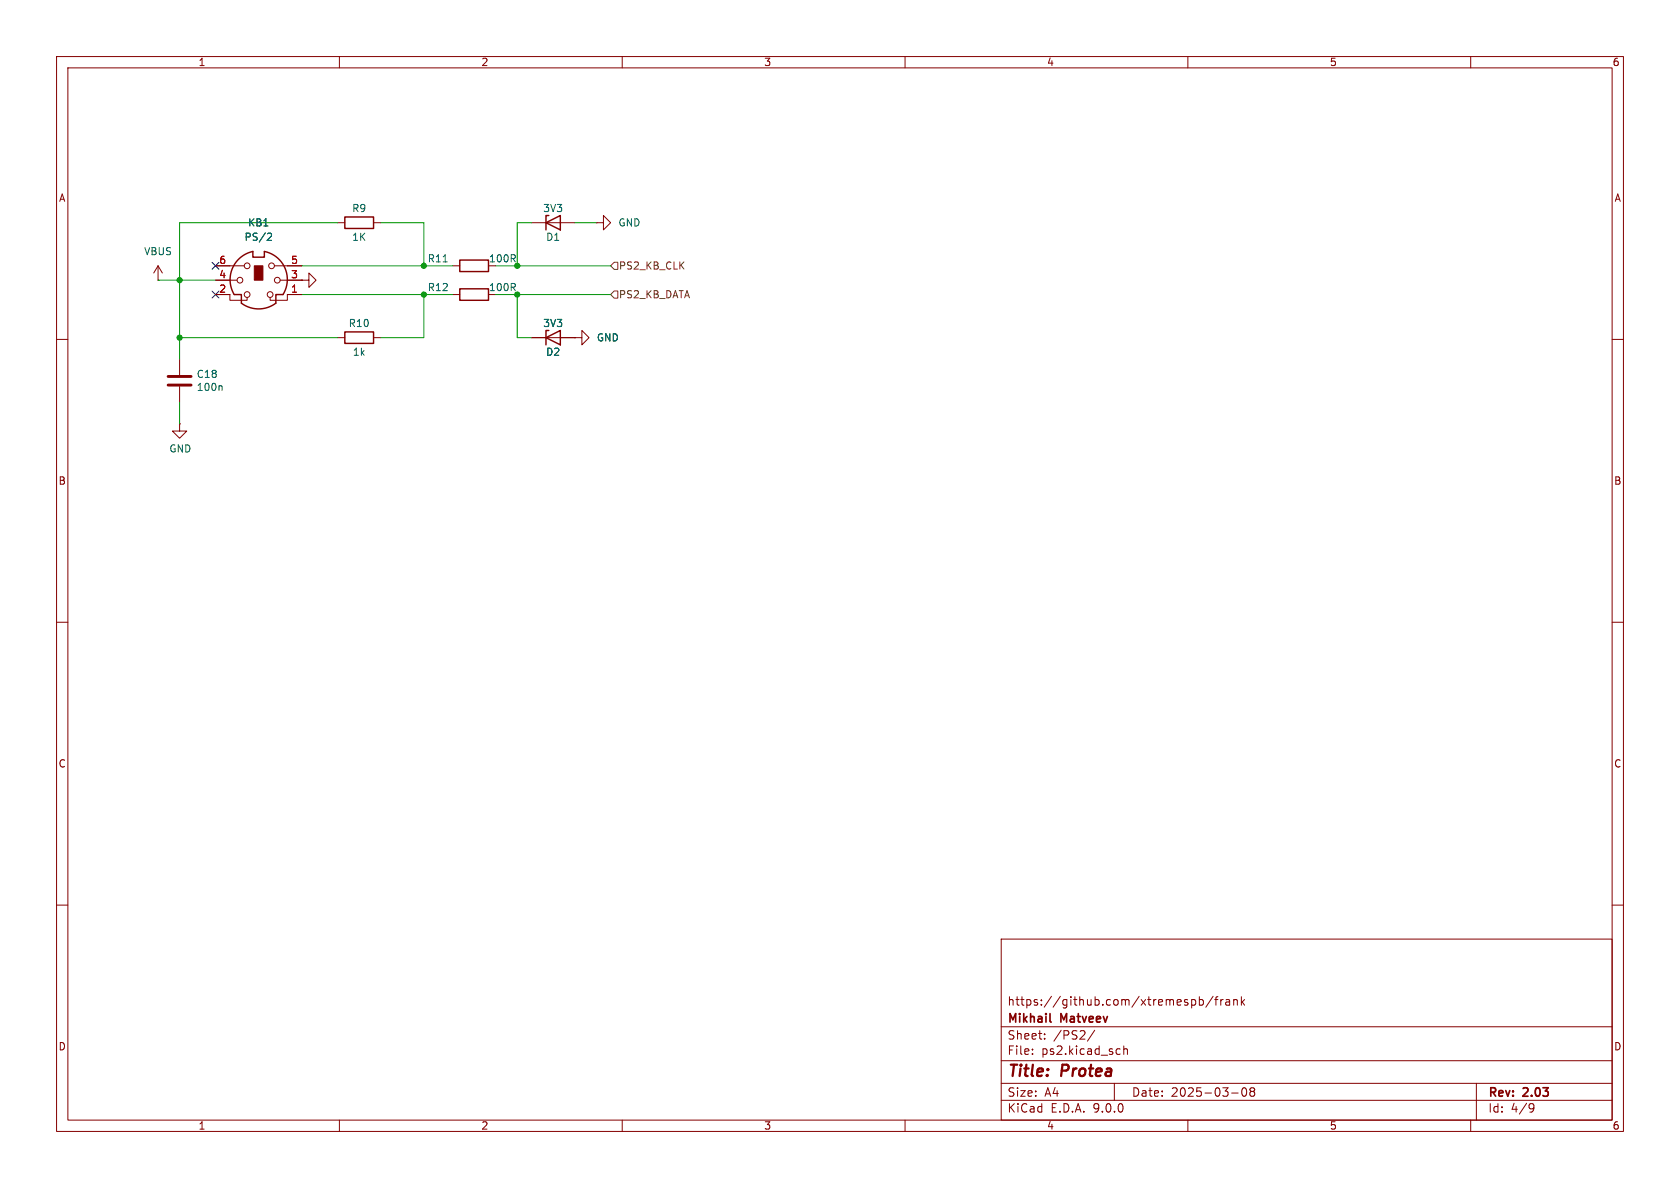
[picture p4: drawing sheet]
<svg xmlns="http://www.w3.org/2000/svg" width="297mm" height="210mm" viewBox="0 0 297 210" stroke-linecap="round" stroke-linejoin="round" font-family="sans-serif">
<g fill="none" stroke="#840000" stroke-width=".18">
<path d="M10 10h277v190h-277zM12 12h273v186h-273zM60 10v2M110 10v2M160 10v2M210 10v2M260 10v2M59.7 39.4h1.3M66 39.4h1.3M94 39.4h7.6M105.4 39.4h1.3v-1.3l1.2 1.3-1.2 1.2v-1.2M105.4 39.4h.1"/>
<path d="M27.9 49.5h.1M27.9 47l-.7 1.3M27.9 47l.8 1.3M27.9 47v2.5M38.1 52.1h2.5v1h3.1v-.5M38.1 47h5.1M38.1 49.5h3.8M48.5 47h4.8M49.5 49.5h3.8M53.3 49.5h1.3v-1.2l1.3 1.2-1.3 1.3v-1.3M53.3 49.5h.1M53.3 52.1h-2.5v1h-3v-.5"/>
<path d="M59.7 59.7h1.3M66 59.7h1.3M80 47h1.3M80 52.1h1.3M94 59.7h7.6M101.6 59.7h1.3v-1.3l1.2 1.3-1.2 1.3v-1.3M101.6 59.7h.1M10 60h2M31.7 74.9v1.3h1.3l-1.3 1.3-1.2-1.3h1.2M31.7 74.9h.1M31.7 63.5v2.8M31.7 68.3v2.8"/>
<path d="M285 60h2M10 110h2M285 110h2M10 160h2M177 166h108v32h-108zM210.7 176.8l.4-.1 .3 .3v.4l-.2 .2h-.5M212 176.8l.5-.1 .2 .3v.4l-.1 .2h-.6M212 176.2v1.5M214.5 176.1l-1.3 2M214.7 176.7h.6M215.3 176.2l-.3 .2v1.3M215.8 176.7v1"/>
<path d="M216.2 176.7l-.2 .1-.2 .2M216.7 176.8h.6l.1 .9M217.4 177.1h-.5a.29 .29 0 0 0-.2 .3 .29 .29 0 0 0 .2 .3l.5-.1M218.1 176.8l.2-.1 .4 .1v.9M218.1 176.7v1M219.5 176.2v1.5M219.6 177.1l.4 .6M220 176.7l-.5 .6M285 160h2M60 198v2M110 198v2M160 198v2"/>
<path d="M177 194.5h108M177 191.5h108M177 187.5h108M177 181.5h108M182.5 186.3v.1M182.5 185.5v.1M184.7 183.6v.1M184.7 182.8v.1M193.5 182.1l-1.3 2M197 191.5v3M197.9 185.4l.1 .1M198 186.3l-.1 .1"/>
<path d="M198.7 184.9v1.5M198.7 185.5l.2-.1 .3 .1 .1 .9M210 198v2M217.7 193.2h1.2M219.7 192.4l.2-.1a.81 .81 0 0 1 .6 .6 .81 .81 0 0 1-.3 .8l-.2 .1a.81 .81 0 0 1-.3-1.4zM221.2 192.9l-.2-.2 .2-.4 .5 .1 .1 .2-.3 .3M221.2 192.9l-.2 .3v.5l.2 .1 .5-.1 .1-.2-.1-.4-.2-.2M221.2 192.9h.3M260 198v2M261 191.5v6.5M270.6 195.1l.5 .1a.99 .99 0 0 1-.4 1.4h-.2M271.2 195.7l-.3 .3h-.3"/>
<circle cx="42.4" cy="49.5" r=".51"/>
<circle cx="43.7" cy="52.1" r=".51"/>
<circle cx="43.7" cy="47" r=".51"/>
<circle cx="47.8" cy="52.1" r=".51"/>
<circle cx="48" cy="47" r=".51"/>
<circle cx="49" cy="49.5" r=".51"/>
</g>
<path d="M185.6 180.5l.2 .2" fill="none" stroke="#840000" stroke-width=".3"/>
<path d="M61 38.4h5v2h-5zM96.5 39.4l2.6-1.3v2.5zM97 38.1h-.5v2.5M42 46l1.4-1.1 1.3-.4v1h2v-1a5.1 5.1 0 0 1 3.3 7.6h-1.2v1.5a5.1 5.1 0 0 1-6.1 0v-1.5h-1.3a5.1 5.1 0 0 1 .6-6.1zM61 58.7h5v2h-5zM81.3 46h5.1v2h-5.1zM81.3 51.1h5.1v2h-5.1zM96.5 59.7l2.6-1.3v2.6zM97 58.4h-.5v2.6" fill="none" stroke="#840000" stroke-width=".25"/>
<path d="M47.5 41.2l.4 .1 .1 .3-.8 .9h.8M78.3 46.3h.8M39.1 68.2l.2 .2v.6" fill="none" stroke="#006464" stroke-width=".18"/>
<path d="M29.7 66.5h4.1M29.7 68.1h4.1" fill="none" stroke="#840000" stroke-width=".51"/>
<path d="M45 47h1.5v2.5h-1.5z" fill="#840000" stroke="#840000" stroke-width=".18"/>
<path d="M107.9 47l.7-.6h.6v1.2h-.6zM108.6 51.4h.6v1.3h-.6l-.7-.6z" fill="none" stroke="#725600" stroke-width=".18"/>
<g fill="none" stroke="#009600" stroke-width=".18">
<path d="M59.7 39.4h-28v24.1M67.3 39.4h7.6v7.6M94 39.4h-2.6v7.6M101.6 39.4h3.8M27.9 49.5h10.2M31.7 59.7h28M53.3 52.1h26.7M53.3 47h26.7M74.9 52.1v7.6h-7.6M87.6 52.1h20.3M87.6 47h20.3M91.4 52.1v7.6h2.6"/>
<path d="M31.7 71.1v3.8"/>
</g>
<path d="M37.5 51.5l1.2 1.2M37.5 46.4l1.2 1.2M38.7 51.5l-1.2 1.2M38.7 46.4l-1.2 1.2" fill="none" stroke="#000084" stroke-width=".18"/>
<g fill="#009600" stroke="#009600" stroke-width=".18">
<circle cx="31.7" cy="49.5" r=".46"/>
<circle cx="31.7" cy="59.7" r=".46"/>
<circle cx="74.9" cy="47" r=".46"/>
<circle cx="91.4" cy="52.1" r=".46"/>
<circle cx="91.4" cy="47" r=".46"/>
<circle cx="74.9" cy="52.1" r=".46"/>
</g>
<g font-size="2.8" fill="#840000">
<text x="178" y="190.9">Title:</text>
<text x="187.7" y="190.9">Protea</text>
</g>
<g font-size="2.1" fill="#840000">
<text x="178" y="178">https://github.com/xtremespb/frank</text>
<text x="178" y="184">Sheet:</text>
<text x="178" y="181.2">Mikhail</text>
<text x="186.2" y="184">/PS2/</text>
<text x="187.6" y="181.2">Matveev</text>
<text x="178" y="186.7">File:</text>
<text x="184.1" y="186.7">ps2.kicad_sch</text>
<text x="178" y="196.9">KiCad</text>
<text x="178" y="194.1">Size:</text>
<text x="184.7" y="194.1">A4</text>
<text x="185.7" y="196.9">E.D.A.</text>
<text x="193.3" y="196.9">9.0.0</text>
<text x="200" y="194.1">Date:</text>
<text x="207" y="194.1">2025-03-08</text>
<text x="263" y="194.3">Rev:</text>
<text x="263" y="196.9">Id:</text>
<text x="267.1" y="196.9">4/9</text>
<text x="269.4" y="194.3">2.03</text>
</g>
<g font-size="1.8" fill="#840000">
<text x="35" y="11.9">1</text>
<text x="85" y="11.9">2</text>
<text x="135" y="11.9">3</text>
<text x="185" y="11.9">4</text>
<text x="235" y="11.9">5</text>
<text x="285" y="11.9">6</text>
<text x="10.3" y="35.9">A</text>
<text x="285.3" y="35.9">A</text>
<text x="10.3" y="85.9">B</text>
<text x="285.3" y="85.9">B</text>
<text x="10.3" y="135.9">C</text>
<text x="285.3" y="135.9">C</text>
<text x="10.3" y="185.9">D</text>
<text x="285.3" y="185.9">D</text>
<text x="35" y="199.9">1</text>
<text x="85" y="199.9">2</text>
<text x="135" y="199.9">3</text>
<text x="185" y="199.9">4</text>
<text x="235" y="199.9">5</text>
<text x="285" y="199.9">6</text>
</g>
<g font-size="1.8" fill="#006464">
<text x="43.8" y="40.2">KB1</text>
<text x="62.2" y="37.7">R9</text>
<text x="95.9" y="37.7">3V3</text>
<text x="109.2" y="40.2">GND</text>
<text x="25.4" y="45.3">VBUS</text>
<text x="43.1" y="42.8">PS/2</text>
<text x="62.2" y="42.8">1K</text>
<text x="75.5" y="46.6">R11</text>
<text x="86.3" y="46.6">100R</text>
<text x="96.4" y="42.8">D1</text>
<text x="75.5" y="51.7">R12</text>
<text x="86.3" y="51.7">100R</text>
<text x="61.6" y="58">R10</text>
<text x="95.9" y="58">3V3</text>
<text x="62.3" y="63.1">1k</text>
<text x="96.4" y="63.1">D2</text>
<text x="105.4" y="60.6">GND</text>
<text x="34.7" y="69.3">100n</text>
<text x="34.7" y="67">C18</text>
<text x="29.8" y="80.2">GND</text>
</g>
<g font-size="1.8" fill="#a90000">
<text x="38.7" y="46.7">6</text>
<text x="51.4" y="46.7">5</text>
<text x="38.7" y="49.3">4</text>
<text x="38.7" y="51.8">2</text>
<text x="51.4" y="49.3">3</text>
<text x="51.4" y="51.8">1</text>
</g>
<g font-size="1.8" fill="#725600">
<text x="109.3" y="47.9">PS2_KB_CLK</text>
<text x="109.3" y="52.9">PS2_KB_DATA</text>
</g>
</svg>
